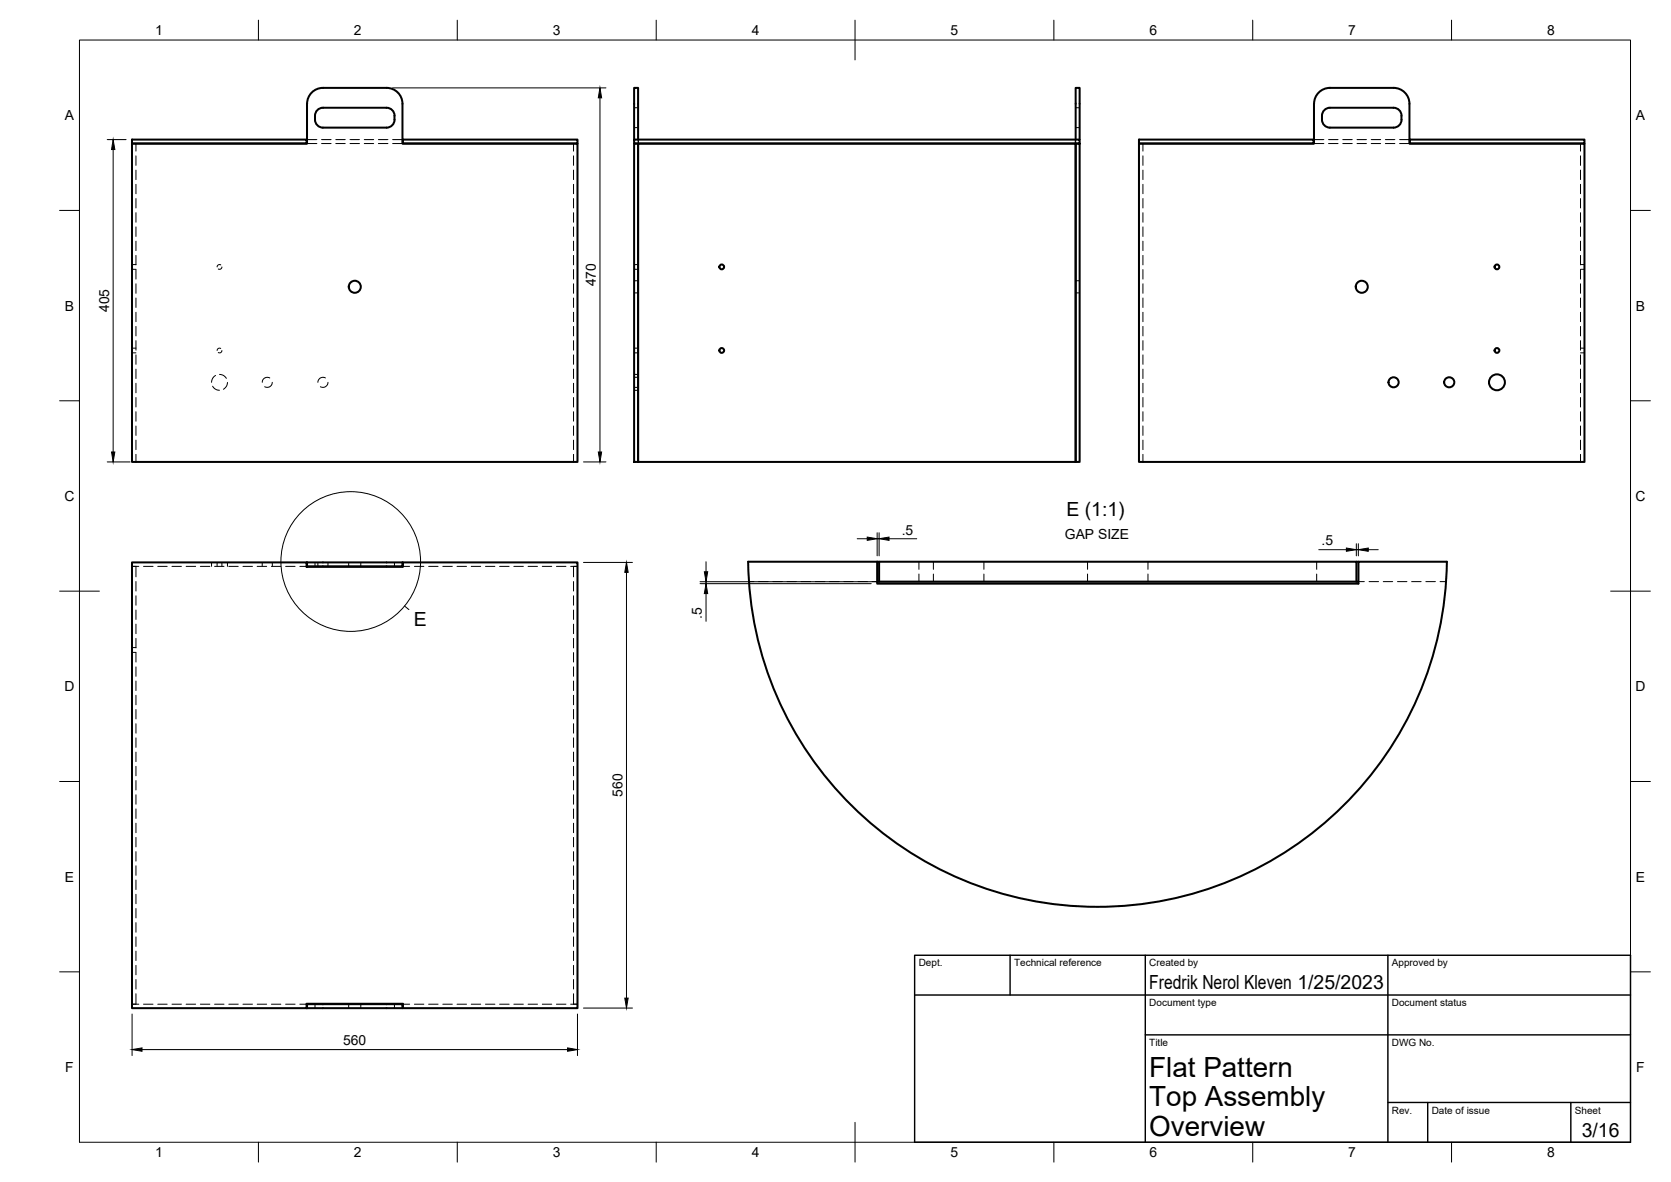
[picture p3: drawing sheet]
<svg xmlns="http://www.w3.org/2000/svg" width="420mm" height="297mm" viewBox="0 0 420 297" stroke-linecap="round" stroke-linejoin="round" font-family="sans-serif">
<!-- layer: Hidden -->
<g fill="none" stroke="#000" stroke-width=".25">
<path d="M34.2 36.1v1.9M34.2 39.2v2.4M77.2 36.1h2.5M77.2 35.1h2.5M80.9 36.1h2.3M80.9 35.1h2.3M84.4 36.1h2.4M84.4 35.1h2.4M88 36.1h2.4M88 35.1h2.4M91.6 36.1h2.4M91.6 35.1h2.4"/>
<path d="M95.1 36.1h2.4M95.1 35.1h2.4M98.7 36.1h2.5M98.7 35.1h2.5M144.2 36.1v1.9M144.2 39.2v2.4M159.4 27.1h1M159.4 32.1h1M160.4 35.1v1M160.5 35.1v1M270.4 35.1v1M270.5 27.1h1"/>
<path d="M270.5 32.1h1M270.5 35.1v1M287.4 36.1v1.9M287.4 39.2v2.4M330.4 36.1h2.5M330.4 35.1h2.5M334.1 36.1h2.3M334.1 35.1h2.3M337.6 36.1h2.4M337.6 35.1h2.4M341.2 36.1h2.4M341.2 35.1h2.4"/>
<path d="M344.8 36.1h2.4M344.8 35.1h2.4M348.3 36.1h2.4M348.3 35.1h2.4M351.9 36.1h2.5M351.9 35.1h2.5M397.4 36.1v1.9M397.4 39.2v2.4M34.2 42.7v2.4M34.2 46.3v2.4M34.2 49.9v2.4M34.2 53.5v2.3"/>
<path d="M34.2 57v2.4M144.2 42.7v2.4M144.2 46.3v2.4M144.2 49.9v2.4M144.2 53.5v2.3M144.2 57v2.4M287.4 42.7v2.4M287.4 46.3v2.4M287.4 49.9v2.4M287.4 53.5v2.3M287.4 57v2.4M397.4 42.7v2.4"/>
<path d="M397.4 46.3v2.4M397.4 49.9v2.4M397.4 53.5v2.3M397.4 57v2.4M33.2 66.5h1M33.2 67.7h1M34.2 60.6v2.4M34.2 64.2v2.4M34.2 67.7v2.4M34.2 71.3v2.4M34.2 74.9v2.4M34.2 78.5v2.3"/>
<path d="M55.5 66.6l-.6-.1-.3 .6M55.8 67.1l-.3 .5h-.6M144.2 60.6v2.4M144.2 64.2v2.4M144.2 67.7v2.4M144.2 71.3v2.4M144.2 74.9v2.4M144.2 78.5v2.3M159.4 66.5h1M159.4 67.7h1M159.4 70.6h1M159.4 73.6h1"/>
<path d="M270.5 70.6h1M270.5 73.6h1M287.4 60.6v2.4M287.4 64.2v2.4M287.4 67.7v2.4M287.4 71.3v2.4M287.4 74.9v2.4M287.4 78.5v2.3M397.4 66.5h1M397.4 67.7h1M397.4 60.6v2.4M397.4 64.2v2.4"/>
<path d="M397.4 67.7v2.4M397.4 71.3v2.4M397.4 74.9v2.4M397.4 78.5v2.3M33.2 87.5h1M33.2 88.7h1M34.2 82v2.4M34.2 85.6v2.4M34.2 89.2v2.4M34.2 92.8v2.3M34.2 96.3v2.4M34.2 99.9v2.4"/>
<path d="M53.5 97.1l.9 .8 .8 .2M54.2 94.4l-.7 .6-.3 1.1M55.2 94.1l1 .2 .7 .8M55.5 87.6l-.6-.1-.3 .6M55.8 88.1l-.3 .5h-.6M57.2 96.1l-.2 .9-.8 .8M67.8 95a1.28 1.28 0 0 0-1.9 1.1M68.5 96.1a1.26 1.26 0 0 1-2 1.1M81.8 95a1.28 1.28 0 0 0-1.9 1.1M82.5 96.1a1.27 1.27 0 0 1-1.9 1.1M144.2 82v2.4M144.2 85.6v2.4"/>
<path d="M144.2 89.2v2.4M144.2 92.8v2.3M144.2 96.3v2.4M144.2 99.9v2.4M159.4 94.8h1M159.4 97.4h1M159.4 87.5h1M159.4 88.7h1M159.4 94.1h1M159.4 98.1h1M287.4 82v2.4M287.4 85.6v2.4"/>
<path d="M287.4 89.2v2.4M287.4 92.8v2.3M287.4 96.3v2.4M287.4 99.9v2.4M397.4 87.5h1M397.4 88.7h1M397.4 82v2.4M397.4 85.6v2.4M397.4 89.2v2.4M397.4 92.8v2.3M397.4 96.3v2.4M397.4 99.9v2.4"/>
<path d="M34.2 103.5v2.3M34.2 107v2.4M34.2 110.6v2.4M34.2 114.2v1.9M144.2 103.5v2.3M144.2 107v2.4M144.2 110.6v2.4M144.2 114.2v1.9M287.4 103.5v2.3M287.4 107v2.4M287.4 110.6v2.4M287.4 114.2v1.9"/>
<path d="M397.4 103.5v2.3M397.4 107v2.4M397.4 110.6v2.4M397.4 114.2v1.9M33.2 142.3h1.7M34.2 142.3v2.7M34.2 146.1v2.4M34.2 149.7v2.4M34.2 153.3v2.4M34.2 156.9v2.3M36.1 142.3h2.4M39.7 142.3h2.3"/>
<path d="M43.2 142.3h2.4M46.8 142.3h2.4M50.4 142.3h2.4M53.2 141.3v1M54 142.3h2.3M54.6 141.3v1M55.8 141.3v1M57.2 141.3v1M57.5 142.3h2.4M61.1 142.3h2.4M64.7 142.3h2.4M65.9 141.3v1"/>
<path d="M68.2 142.3h2.4M68.5 141.3v1M71.8 142.3h2.4M75.4 142.3h1.7M79.2 141.3v1M79.9 141.3v1M82.5 141.3v1M87.7 141.3v1M90.7 141.3v1M99.2 141.3v1M101.3 142.3h1.7M104.2 142.3h2.4"/>
<path d="M107.8 142.3h2.4M111.3 142.3h2.4M114.9 142.3h2.4M118.5 142.3h2.4M122.1 142.3h2.3M125.6 142.3h2.4M129.2 142.3h2.4M132.8 142.3h2.3M136.4 142.3h2.3M139.9 142.3h2.4M143.5 142.3h1.7h-1v2.7M144.2 146.1v2.4"/>
<path d="M144.2 149.7v2.4M144.2 153.3v2.4M144.2 156.9v2.3M188.3 146.2h1.2M190.7 146.2h2.4M194.3 146.2h2.4M197.9 146.2h2.4M201.5 146.2h2.3M205 146.2h2.4M208.6 146.2h2.4M212.2 146.2h2.3M215.8 146.2h2.3"/>
<path d="M219.3 146.2h1.3M231.1 141.2v1.9M231.1 144.3v1.9M234.7 141.2v1.9M234.7 144.3v1.9M247.4 141.2v1.9M247.4 144.3v1.9M273.5 141.2v1.9M273.5 144.3v1.9M288.6 141.2v1.9M288.6 144.3v1.9M331.1 141.2v1.9"/>
<path d="M331.1 144.3v1.9M341.6 146.2h1.4M344.2 146.2h2.4M347.8 146.2h2.4M351.4 146.2h2.4M354.9 146.2h2.4M358.5 146.2h2.4M362.1 146.2h1.5M33.2 162.7h1M33.2 163.9h1M34.2 160.4v2.4M34.2 164v2.4"/>
<path d="M34.2 167.6v2.4M34.2 171.1v2.4M34.2 174.7v2.4M34.2 178.3v2.4M144.2 160.4v2.4M144.2 164v2.4M144.2 167.6v2.4M144.2 171.1v2.4M144.2 174.7v2.4M144.2 178.3v2.4M34.2 181.9v2.3M34.2 185.4v2.4"/>
<path d="M34.2 189v2.4M34.2 192.6v2.4M34.2 196.2v2.3M34.2 199.7v2.4M144.2 181.9v2.3M144.2 185.4v2.4M144.2 189v2.4M144.2 192.6v2.4M144.2 196.2v2.3M144.2 199.7v2.4M34.2 203.3v2.4M34.2 206.9v2.4"/>
<path d="M34.2 210.4v2.4M34.2 214v2.4M34.2 217.6v2.4M144.2 203.3v2.4M144.2 206.9v2.4M144.2 210.4v2.4M144.2 214v2.4M144.2 217.6v2.4M34.2 221.2v2.3M34.2 224.7v2.4M34.2 228.3v2.4M34.2 231.9v2.4"/>
<path d="M34.2 235.4v2.4M34.2 239v2.4M144.2 221.2v2.3M144.2 224.7v2.4M144.2 228.3v2.4M144.2 231.9v2.4M144.2 235.4v2.4M144.2 239v2.4M33.2 252.4h1.7M34.2 242.6v2.4M34.2 246.2v2.3M34.2 249.7v2.7"/>
<path d="M36.1 252.4h2.4M39.7 252.4h2.3M43.2 252.4h2.4M46.8 252.4h2.4M50.4 252.4h2.4M54 252.4h2.3M57.5 252.4h2.4M61.1 252.4h2.4M64.7 252.4h2.4M68.2 252.4h2.4M71.8 252.4h2.4M75.4 252.4h1.7"/>
<path d="M79.2 252.4v1M87.7 252.4v1M90.7 252.4v1M99.2 252.4v1M101.3 252.4h1.7M104.2 252.4h2.4M107.8 252.4h2.4M111.3 252.4h2.4M114.9 252.4h2.4M118.5 252.4h2.4M122.1 252.4h2.3M125.6 252.4h2.4"/>
<path d="M129.2 252.4h2.4M132.8 252.4h2.3M136.4 252.4h2.3M139.9 252.4h2.4M143.5 252.4h1.7M144.2 242.6v2.4M144.2 246.2v2.3M144.2 249.7v2.7"/>
</g>
<!-- layer: Visible -->
<g fill="none" stroke="#000" stroke-width=".51">
<path d="M33.2 36.1h44v-10a4 4 0 0 1 4-4h16a4 4 0 0 1 4 4v10h44v80h-112zM33.2 35.1h43.9v1h-43.9zM77.1 35.1h.1M79.2 30.1a2.28 2.28 0 0 1 2-3h16a2.21 2.21 0 0 1 2 3M79.2 30.1a2 2 0 0 0 2 2h16a2 2 0 0 0 2-2M101.2 35.1h.1M101.3 35.1h43.9v1h-43.9zM159.4 36.1h1v80h-1zM159.4 35.1v-13h1v13M159.4 35.1h112.1v1h-112.1zM160.4 36.1h110.1v80h-110.1zM270.5 36.1h1v80h-1z"/>
<path d="M270.5 35.1v-13h1v13M286.4 36.1h44v-10a4 4 0 0 1 4-4h16a4 4 0 0 1 4 4v10h44v80h-112zM286.4 35.1h43.9v1h-43.9zM330.3 35.1h.1M332.4 30.1a2.28 2.28 0 0 1 2-3h16a2.21 2.21 0 0 1 2 3M332.4 30.1a2 2 0 0 0 2 2h16a2 2 0 0 0 2-2M354.4 35.1h.1M354.5 35.1h43.9v1h-43.9zM33.2 141.3h43.9v1.1h24.2v-1.1h43.9v112.1h-43.9v-1.1h-24.2v1.1h-43.9zM77.1 142.3h.1M77.1 141.3h.1M77.2 141.3h24"/>
<path d="M77.2 141.3v1M101.2 142.3h.1M101.3 141.3l-.1 1h-24M188.1 141.2h32.5M220.6 141.2h.4v5M220.6 141.2v5.5h121v-5.5h22.2M220.6 146.2h.4M221 146.2h120.1M221 141.2h120.1v5M341.1 146.2h.5M341.1 141.2h.5M363.8 141.2a87.9 87.9 0 0 1-87.8 86.7 87.9 87.9 0 0 1-87.9-86.7"/>
<path d="M77.1 252.4h.1M77.1 253.4h.1M77.2 252.4h24l.1 1M77.2 253.4h24M77.2 252.4v1M101.2 252.4h.1"/>
<circle cx="89.2" cy="72.1" r="1.51"/>
<circle cx="181.5" cy="67.1" r=".6"/>
<circle cx="342.4" cy="72.1" r="1.51"/>
<circle cx="376.4" cy="67.1" r=".6"/>
<circle cx="181.5" cy="88.1" r=".6"/>
<circle cx="350.4" cy="96.1" r="1.27"/>
<circle cx="364.4" cy="96.1" r="1.27"/>
<circle cx="376.4" cy="88.1" r=".6"/>
<circle cx="376.4" cy="96.1" r="2"/>
</g>
<!-- layer: BORDER -->
<g fill="none" stroke="#000" stroke-width=".25">
<path d="M20 10.1h390v276.9h-390zM65 5.1v5M115 5.1v5M165 5.1v5M215 5.1v10M265 5.1v5M315 5.1v5M365 5.1v5M15 52.9h5M410 52.9h5M15 100.7h5M410 100.7h5"/>
<path d="M15 148.6h10M405 148.6h10M15 196.4h5M410 196.4h5M15 244.2h5M410 244.2h5M65 287v5M115 287v5M165 287v5M215 282.1v9.9M265 287v5M315 287v5"/>
<path d="M365 287v5"/>
</g>
<!-- layer: TITLEBLOCK -->
<path d="M230 240.1h180v46.9h-180zM230 250h180M254 240.1v9.9M288 240.1v46.9M349 240.1v46.9M288 260.1h122M349 277.1h61M359 277.1v9.9M395 277.1v9.9" fill="none" stroke="#000" stroke-width=".36"/>
<!-- layer: FD_Dimensions -->
<g fill="none" stroke="#000" stroke-width=".25">
<path d="M27 35.1h4.7M28.4 37.6v76M98.7 22.1h53.7M150.9 24.6v89M27 116.1h5.7M146.7 116.1h5.7M215.5 135.4h2.6M220.6 133.9v5.8M220.6 135.4h.4M221 133.9v5.8M223.5 135.4h7M331.6 138.1h6.9"/>
<path d="M341 136.6v3.1M341 138.1h.5M341.5 136.6v3.1M344 138.1h2.5M146.7 141.3h12.3M157.5 143.8v107M176 146.2h143.6M176 146.7h43.1M177.5 141.2v2.5M177.5 146.2v.5M177.5 149.2v6.9M33.2 254.8v10.5"/>
<path d="M145.2 254.8v10.5M146.7 253.3h12.3M35.7 263.8h107"/>
</g>
<g fill="#000" stroke="#000" stroke-width=".25">
<path d="M28.4 35.1l.5 2.5h-.9zM150.9 22.1l.4 2.5h-.9zM28 113.6h.9l-.5 2.5zM150.4 113.6h.9l-.4 2.5zM218.1 135l2.5 .4-2.5 .4zM221 135.4l2.5-.4v.8zM338.5 137.7l2.5 .4-2.5 .4zM341.5 138.1l2.5-.4v.8zM157.5 141.3l.4 2.5h-.8zM177.1 143.7h.8l-.4 2.5zM177.5 146.7l.4 2.5h-.8zM157.1 250.8h.8l-.4 2.5z"/>
<path d="M33.2 263.8l2.5-.5v.9zM142.7 263.3l2.5 .5-2.5 .4z"/>
</g>
<!-- layer: Detail Boundary -->
<g fill="none" stroke="#000" stroke-width=".25">
<path d="M101.7 152.3l1.1 .9"/>
<circle cx="88.2" cy="141.1" r="17.6"/>
</g>
<g font-size="7">
<text x="289" y="270.6">Flat Pattern</text>
<text x="289" y="278.1">Top Assembly</text>
<text x="289" y="285.5">Overview</text>
</g>
<g font-size="4.9">
<text x="268.1" y="129.7">E (1:1)</text>
<text x="104" y="157.4">E</text>
<text x="289" y="248.5">Fredrik Nerol Kleven 1/25/2023</text>
<text x="397.7" y="285.7">3/16</text>
</g>
<g font-size="3.5">
<text x="39" y="8.8">1</text>
<text x="89" y="8.8">2</text>
<text x="139" y="8.8">3</text>
<text x="189" y="8.8">4</text>
<text x="239" y="8.8">5</text>
<text x="289" y="8.8">6</text>
<text x="339" y="8.8">7</text>
<text x="389" y="8.8">8</text>
<text x="16.3" y="30.2">A</text>
<text x="411.3" y="30.2">A</text>
<text x="149.8" y="71.9" transform="rotate(-90 149.8 71.9)">470</text>
<text x="16.3" y="78">B</text>
<text x="27.4" y="78.5" transform="rotate(-90 27.4 78.5)">405</text>
<text x="411.3" y="78">B</text>
<text x="16.2" y="125.9">C</text>
<text x="411.2" y="125.9">C</text>
<text x="226.7" y="134.3">.5</text>
<text x="267.8" y="135.4">GAP SIZE</text>
<text x="332.3" y="137.1">.5</text>
<text x="176.5" y="155.5" transform="rotate(-90 176.5 155.5)">.5</text>
<text x="16.2" y="173.7">D</text>
<text x="411.2" y="173.7">D</text>
<text x="156.5" y="200.2" transform="rotate(-90 156.5 200.2)">560</text>
<text x="16.3" y="221.6">E</text>
<text x="411.3" y="221.6">E</text>
<text x="86.3" y="262.7">560</text>
<text x="16.4" y="269.4">F</text>
<text x="411.4" y="269.4">F</text>
<text x="39" y="290.8">1</text>
<text x="89" y="290.8">2</text>
<text x="139" y="290.8">3</text>
<text x="189" y="290.8">4</text>
<text x="239" y="290.8">5</text>
<text x="289" y="290.8">6</text>
<text x="339" y="290.8">7</text>
<text x="389" y="290.8">8</text>
</g>
<g font-size="2.5">
<text x="231" y="242.9">Dept.</text>
<text x="255" y="242.9">Technical reference</text>
<text x="289" y="242.9">Created by</text>
<text x="350" y="242.9">Approved by</text>
<text x="289" y="252.8">Document type</text>
<text x="350" y="252.8">Document status</text>
<text x="289" y="262.9">Title</text>
<text x="350" y="262.9">DWG No.</text>
<text x="350" y="279.9">Rev.</text>
<text x="360" y="279.9">Date of issue</text>
<text x="396" y="279.9">Sheet</text>
</g>
</svg>
